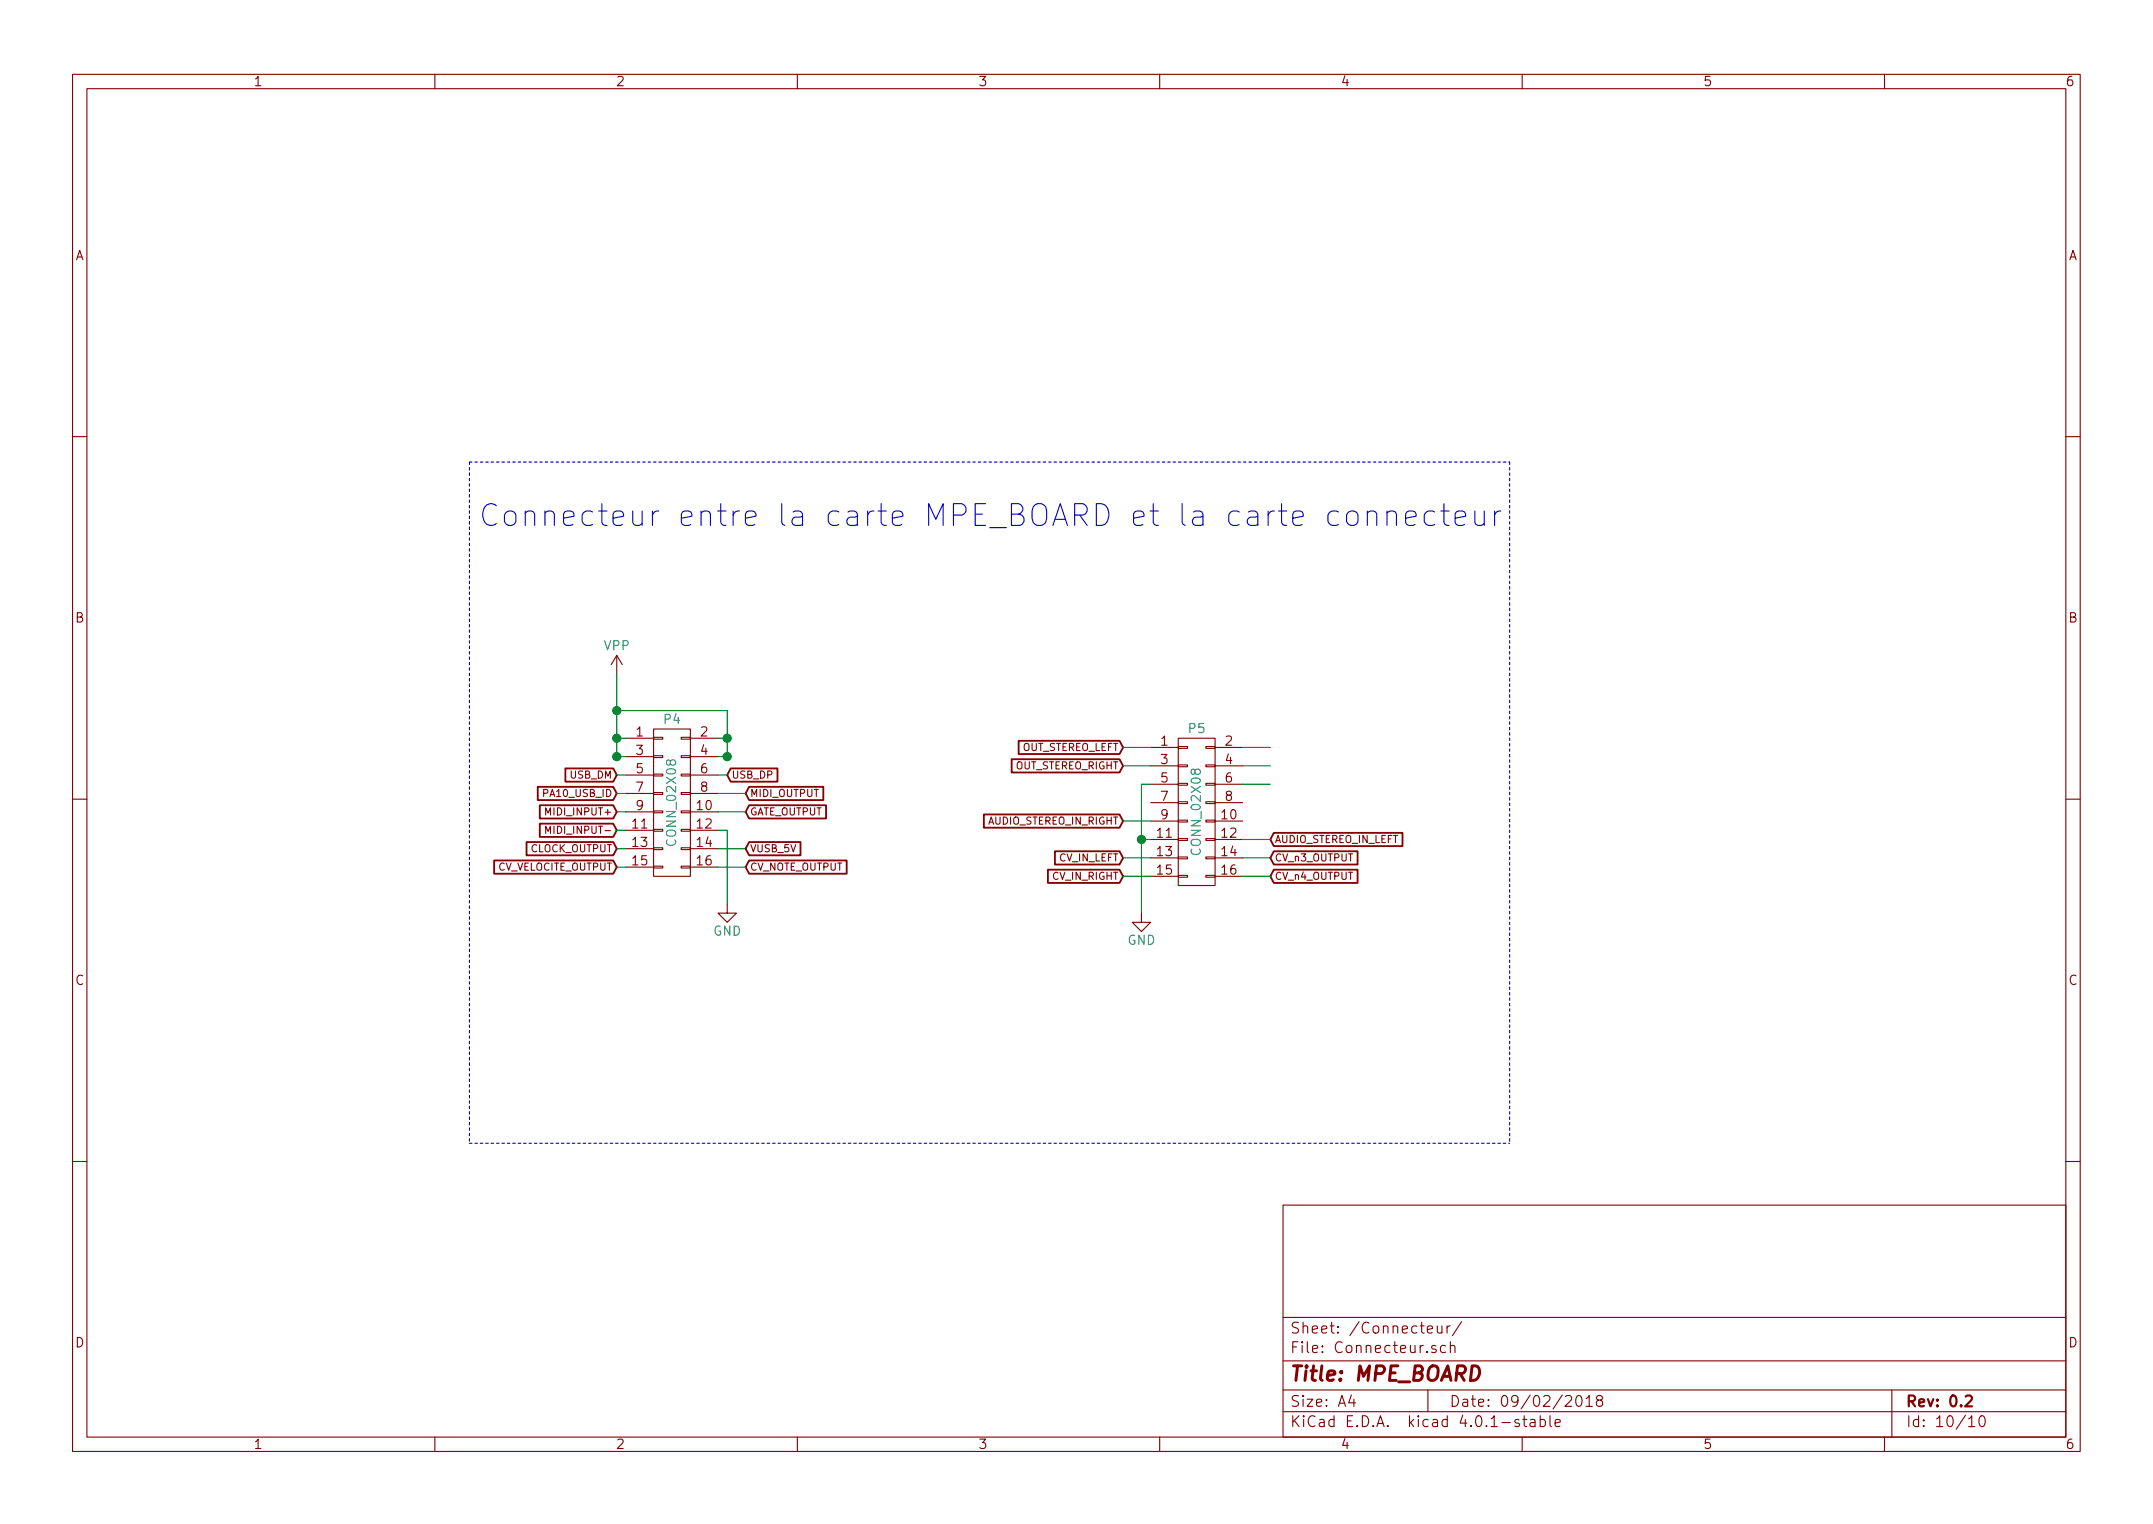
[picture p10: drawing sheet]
<svg xmlns="http://www.w3.org/2000/svg" width="297mm" height="210mm" viewBox="0 0 297 210" stroke-linecap="round" stroke-linejoin="round" font-family="sans-serif">
<g fill="none" stroke="#840000" stroke-width=".15">
<path d="M10 10.3h277v189.9h-277zM12 12.2h273v186.1h-273zM60 10.3v1.9M110 10.3v1.9M160 10.3v1.9M210 10.3v1.9M260 10.3v1.9M10 60.2h2M285 60.2h2M85.1 90.4l-.8 1.3M85.1 90.4v2.6M85.1 90.4l.8 1.3"/>
<path d="M10 110.3h2M75.3 112.4v-1l.3 .8 .3-.8v1M75.3 115v-1l.3 .7 .3-.7v1M86.4 101.8h3.8M86.4 104.4h3.8M86.4 106.9h3.8M86.4 109.5h3.8M86.4 112h3.8M86.4 114.5h3.8M86.4 117.1h3.8M86.4 119.6h3.8M90.2 119.5h1.2v.3h-1.2z"/>
<path d="M90.2 117h1.2v.2h-1.2zM90.2 114.4h1.2v.3h-1.2zM90.2 111.9h1.2v.2h-1.2zM90.2 109.3h1.2v.3h-1.2zM90.2 106.8h1.2v.3h-1.2zM90.2 104.3h1.2v.2h-1.2zM90.2 101.7h1.2v.3h-1.2zM90.2 100.6h5v20.3h-5zM94 119.5h1.2v.3h-1.2zM94 117h1.2v.2h-1.2zM94 114.4h1.2v.3h-1.2zM94 111.9h1.2v.2h-1.2z"/>
<path d="M94 109.3h1.2v.3h-1.2zM94 106.8h1.2v.3h-1.2zM94 104.3h1.2v.2h-1.2zM94 101.7h1.2v.3h-1.2zM95.2 101.8h3.9M95.2 104.4h3.9M95.2 106.9h3.9M95.2 109.5h3.9M95.2 112h3.9M95.2 114.5h3.9M95.2 117.1h3.9M95.2 119.6h3.9"/>
<path d="M158.7 103.1h3.9M158.7 105.7h3.9M158.7 108.2h3.9M158.7 110.7h3.9M158.7 113.3h3.9M158.7 115.8h3.9M158.7 118.4h3.9M162.6 118.2h1.2v.3h-1.2zM162.6 115.7h1.2v.2h-1.2zM162.6 113.2h1.2v.2h-1.2zM162.6 110.6h1.2v.3h-1.2zM162.6 108.1h1.2v.2h-1.2z"/>
<path d="M162.6 105.5h1.2v.3h-1.2zM162.6 103h1.2v.2h-1.2zM162.6 101.8h5v20.4h-5zM166.4 118.2h1.2v.3h-1.2zM166.4 115.7h1.2v.2h-1.2zM166.4 113.2h1.2v.2h-1.2zM166.4 110.6h1.2v.3h-1.2zM166.4 108.1h1.2v.2h-1.2zM166.4 105.5h1.2v.3h-1.2zM166.4 103h1.2v.2h-1.2zM167.6 103.1h3.8M167.6 105.7h3.8"/>
<path d="M167.6 108.2h3.8M167.6 110.7h3.8M167.6 113.3h3.8M167.6 115.8h3.8M167.6 118.4h3.8M285 110.3h2M100.3 124.7v1.3h1.3l-1.3 1.2-1.2-1.2h1.2M157.5 126v1.2h1.2l-1.2 1.3-1.3-1.3h1.3M158.7 120.9h3.9M162.6 120.8h1.2v.2h-1.2zM166.4 120.8h1.2v.2h-1.2zM167.6 120.9h3.8"/>
<path d="M10 160.2h2M177 166.3h108v32h-108zM285 160.2h2M60 198.3v1.9M110 198.3v1.9M160 198.3v1.9M177 194.8h108M177 191.8h108M177 187.8h108M177 181.8h108M186.4 192.5l-.3 1h.9M186.8 193v1"/>
<path d="M196.9 183.4l.7-.1v-.3l-.4-.1-.3 .2 .1 .7 .2 .1 .4-.1M197 191.8v3M198.1 185.7a.37 .37 0 0 0-.6 .1v.1a.54 .54 0 0 0 .6 .3l.1 .1-.1 .2-.2 .1-.4-.1M198.3 182.9l.1 .9a.4 .4 0 0 0 .5 0M198.9 182.9v1M199.4 185.7l-.4-.1-.3 .3 .1 .6 .2 .1 .4-.1M199.6 182.9v1M200.1 182.9l-.3 .1-.2 .2M200.1 185.7a.38 .38 0 0 1 .6 .1v.8M200.1 185.1v1.5M201.7 182.3l-1.3 2M209.6 195.9a.37 .37 0 0 0-.6 .1v.1a.54 .54 0 0 0 .6 .3l.1 .1-.1 .2-.2 .1-.4-.1"/>
<path d="M210 198.3v1.9M210.1 195.8h.5M210.3 195.3v1.3l.2 .2h.1M211.2 195.9l.1-.1 .4 .1 .1 .9M211.8 196.2l-.5 .1-.2 .2 .1 .2 .1 .1 .5-.1M212.5 195.9a.48 .48 0 0 1 .6 .1l.1 .1-.1 .6a.48 .48 0 0 1-.6 0M212.5 195.3v1.5M213.8 195.3v1.3l.2 .2M214.6 196.3l.7-.1-.1-.3-.4-.1-.2 .2v.7l.2 .1 .4-.1M216 192.7l.2-.2 .5 .1a.37 .37 0 0 1 .1 .6l-.9 .8h.9M217.6 192.7a.35 .35 0 0 1 .3-.2 .35 .35 0 0 1 .3 .3 .77 .77 0 0 1-.4 1.2 .9 .9 0 0 1-.2-1.3zM218.8 193l.5-.5v1.5"/>
<path d="M218.8 194h.9M220.5 193.2l-.3-.3 .1-.2 .2-.2 .5 .1 .1 .2-.1 .2-.2 .2h-.3a.48 .48 0 0 0-.2 .7l.2 .1h.3l.2-.1a.48 .48 0 0 0-.2-.7M260 198.3v1.9M261 191.8v6.5M271.6 195.8l.4-.5v1.5M271.6 196.8h.9M273.2 195.5a.35 .35 0 0 1 .3-.2 .35 .35 0 0 1 .3 .3 .77 .77 0 0 1-.4 1.2 .9 .9 0 0 1-.2-1.3z"/>
</g>
<path d="M271.2 192.7l.2-.2 .5 .1a.37 .37 0 0 1 .1 .6l-.9 .8h1" fill="none" stroke="#840000" stroke-width=".3"/>
<g fill="none" stroke="#0000c2" stroke-width=".15">
<path d="M184.7 70.6a.96 .96 0 0 0-1.5 .5v.8l.2 .3a.99 .99 0 0 0 1.3 .2M185.9 70.8a.81 .81 0 0 1 1.5 .3v.8a.82 .82 0 0 1-.8 .6 .82 .82 0 0 1-.8-.6v-.8zM188.6 70.8a.76 .76 0 0 1 1.3 .1v1.6M188.6 70.5v2M191.4 70.8a.76 .76 0 0 1 1.3 .1v1.6M191.4 70.5v2M193.9 71.5l1.5-.3v-.3l-.2-.3-.3-.1h-.5l-.3 .1-.2 .3v1.2l.2 .3 .3 .1h.5l.3-.1M197.9 70.6a.96 .96 0 0 0-1.4 .5v.8l.1 .3a.99 .99 0 0 0 1.3 .2M198.8 70.5h1.1M199.2 69.5v2.6l.2 .3 .5 .1M200.8 71.5l1.4-.3v-.3l-.1-.3-.3-.1h-.6l-.3 .1-.1 .3v1.2l.1 .3 .3 .1h.6l.3-.1M203.5 70.5v1.6l.1 .3a.84 .84 0 0 0 1.2-.2"/>
<path d="M204.8 70.5v2M206.2 70.5v2M207.1 70.5a.73 .73 0 0 0-.9 .6"/>
</g>
<g fill="none" stroke="#840000" stroke-width=".25">
<path d="M68.2 118.7h16.4l.5 .9-.5 .9h-16.4zM72.6 116.2h12l.5 .9-.5 .9h-12zM74.2 108.6h10.4l.5 .9-.5 .9h-10.4zM74.5 111.1h10.1l.5 .9-.5 .9h-10.1zM74.5 113.6h10.1l.5 .9-.5 1h-10.1zM78 106h6.6l.5 .9-.5 .9h-6.6zM100.8 106h6.5v1.8h-6.5l-.5-.9zM103.4 108.6h10.2v1.8h-10.2l-.5-.9zM103.4 111.1h10.6v1.8h-10.6l-.5-.9zM103.4 118.7h13.4v1.8h-13.4l-.5-.9zM103.4 116.2h7v1.8h-7l-.5-.9zM135.7 112.4h18.8l.4 .9-.4 .9h-18.8z"/>
<path d="M139.6 104.7h14.9l.4 1-.4 .9h-14.9zM140.5 102.2h14l.4 .9-.4 .9h-14zM144.6 120h9.9l.4 .9-.4 .9h-9.9zM145.5 117.4h9l.4 1-.4 .9h-9zM175.7 117.4h11.6v1.9h-11.6l-.4-.9zM175.7 120h11.6v1.8h-11.6l-.4-.9zM175.7 114.9h17.8v1.8h-17.8l-.4-.9z"/>
</g>
<path d="M64.8 63.7h143.5M64.8 63.7v94M208.3 63.7v94M64.8 157.7h143.5" fill="none" stroke="#0000c2" stroke-width=".15" stroke-dasharray=".3 .4"/>
<g fill="none" stroke="#008400" stroke-width=".15">
<path d="M85.1 98h15.2v6.4h-1.2M85.1 93v11.4h1.3M85.1 101.8h1.3M85.1 109.5h1.3M85.1 112h1.3M85.1 114.5h1.3M85.1 117.1h1.3M85.1 119.6h1.3M85.1 106.9h1.3M99.1 101.8h1.2M99.1 109.5h3.8M99.1 112h3.8"/>
<path d="M99.1 114.5h1.2v10.2M99.1 117.1h3.8M99.1 119.6h3.8M99.1 106.9h1.2M154.9 103.1h3.8M154.9 105.7h3.8M154.9 113.3h3.8M154.9 118.4h3.8M157.5 115.8h1.2M158.7 108.2h-1.2v17.8M171.4 103.1h3.9M171.4 105.7h3.9"/>
<path d="M171.4 118.4h3.9M171.4 108.2h3.9M171.4 115.8h3.9M154.9 120.9h3.8M171.4 120.9h3.9"/>
</g>
<g fill="#008400" stroke="#008400" stroke-width=".25">
<circle cx="85.1" cy="98" r=".51"/>
<circle cx="85.1" cy="101.8" r=".51"/>
<circle cx="85.1" cy="104.4" r=".51"/>
<circle cx="100.3" cy="101.8" r=".51"/>
<circle cx="100.3" cy="104.4" r=".51"/>
<circle cx="157.5" cy="115.8" r=".51"/>
</g>
<text font-size="4.2" fill="#0000c2" x="66" y="72.6">Connecteur entre la carte MPE_BOARD et la carte connecteur</text>
<text font-size="2.8" fill="#840000" x="178" y="190.5">Title: MPE_BOARD</text>
<g font-size="2.1" fill="#840000">
<text x="178" y="184">Sheet: /Connecteur/</text>
<text x="178" y="186.7">File: Connecteur.sch</text>
<text x="178" y="196.9">KiCad E.D.A. kicad 4.0.1-stable</text>
<text x="178" y="194.1">Size: A4</text>
<text x="200" y="194.1">Date: 09/02/2018</text>
<text x="263" y="194.1">Rev: 0.2</text>
<text x="263" y="196.9">Id: 10/10</text>
</g>
<g font-size="1.8" fill="#840000">
<text x="35" y="11.9">1</text>
<text x="85" y="11.9">2</text>
<text x="135" y="11.9">3</text>
<text x="185" y="11.9">4</text>
<text x="235" y="11.9">5</text>
<text x="285" y="11.9">6</text>
<text x="10.4" y="35.9">A</text>
<text x="285.4" y="35.9">A</text>
<text x="10.4" y="85.9">B</text>
<text x="285.4" y="85.9">B</text>
<text x="87.8" y="101.6">1</text>
<text x="96.7" y="101.6">2</text>
<text x="87.8" y="104.1">3</text>
<text x="87.8" y="106.7">5</text>
<text x="96.7" y="104.1">4</text>
<text x="96.7" y="106.7">6</text>
<text x="160.2" y="102.9">1</text>
<text x="160.2" y="105.4">3</text>
<text x="160.2" y="107.9">5</text>
<text x="169.1" y="102.9">2</text>
<text x="169.1" y="105.4">4</text>
<text x="169.1" y="107.9">6</text>
<text x="87.8" y="109.2">7</text>
<text x="87.8" y="111.8">9</text>
<text x="96.2" y="111.8">10</text>
<text x="96.7" y="109.2">8</text>
<text x="160.2" y="110.5">7</text>
<text x="160.2" y="113">9</text>
<text x="168.6" y="113">10</text>
<text x="169.1" y="110.5">8</text>
<text x="87.3" y="114.3">11</text>
<text x="87.3" y="116.8">13</text>
<text x="87.3" y="119.4">15</text>
<text x="96.2" y="114.3">12</text>
<text x="96.2" y="116.8">14</text>
<text x="96.2" y="119.4">16</text>
<text x="159.7" y="115.6">11</text>
<text x="159.7" y="118.1">13</text>
<text x="168.6" y="115.6">12</text>
<text x="168.6" y="118.1">14</text>
<text x="159.7" y="120.6">15</text>
<text x="168.6" y="120.6">16</text>
<text x="10.4" y="135.9">C</text>
<text x="285.4" y="135.9">C</text>
<text x="10.4" y="185.9">D</text>
<text x="285.4" y="185.9">D</text>
<text x="35" y="199.9">1</text>
<text x="85" y="199.9">2</text>
<text x="135" y="199.9">3</text>
<text x="185" y="199.9">4</text>
<text x="235" y="199.9">5</text>
<text x="285" y="199.9">6</text>
</g>
<g font-size="1.8" fill="#008484">
<text x="83.3" y="89.7">VPP</text>
<text x="91.6" y="99.9">P4</text>
<text x="164" y="101.1">P5</text>
<text x="93.3" y="116.4" transform="rotate(-90 93.3 116.4)">CONN_02X08</text>
<text x="165.7" y="117.6" transform="rotate(-90 165.7 117.6)">CONN_02X08</text>
<text x="98.4" y="129.1">GND</text>
<text x="155.5" y="130.3">GND</text>
</g>
<g font-size="1.4" fill="#840000">
<text x="78.6" y="107.4">USB_DM</text>
<text x="101" y="107.4">USB_DP</text>
<text x="139.9" y="106.1">OUT_STEREO_RIGHT</text>
<text x="140.7" y="103.6">OUT_STEREO_LEFT</text>
<text x="75.2" y="110">PA10_USB_ID</text>
<text x="75.8" y="112.5">MIDI_INPUT+</text>
<text x="103.5" y="110">MIDI_OUTPUT</text>
<text x="103.5" y="112.5">GATE_OUTPUT</text>
<text x="136.2" y="113.8">AUDIO_STEREO_IN_RIGHT</text>
<text x="73.1" y="117.6">CLOCK_OUTPUT</text>
<text x="76.2" y="115">MIDI_INPUT-</text>
<text x="103.5" y="117.6">VUSB_5V</text>
<text x="146" y="118.8">CV_IN_LEFT</text>
<text x="175.9" y="118.8">CV_n3_OUTPUT</text>
<text x="175.9" y="116.3">AUDIO_STEREO_IN_LEFT</text>
<text x="68.4" y="120.1">CV_VELOCITE_OUTPUT</text>
<text x="103.5" y="120.1">CV_NOTE_OUTPUT</text>
<text x="145.2" y="121.4">CV_IN_RIGHT</text>
<text x="175.9" y="121.4">CV_n4_OUTPUT</text>
</g>
</svg>
